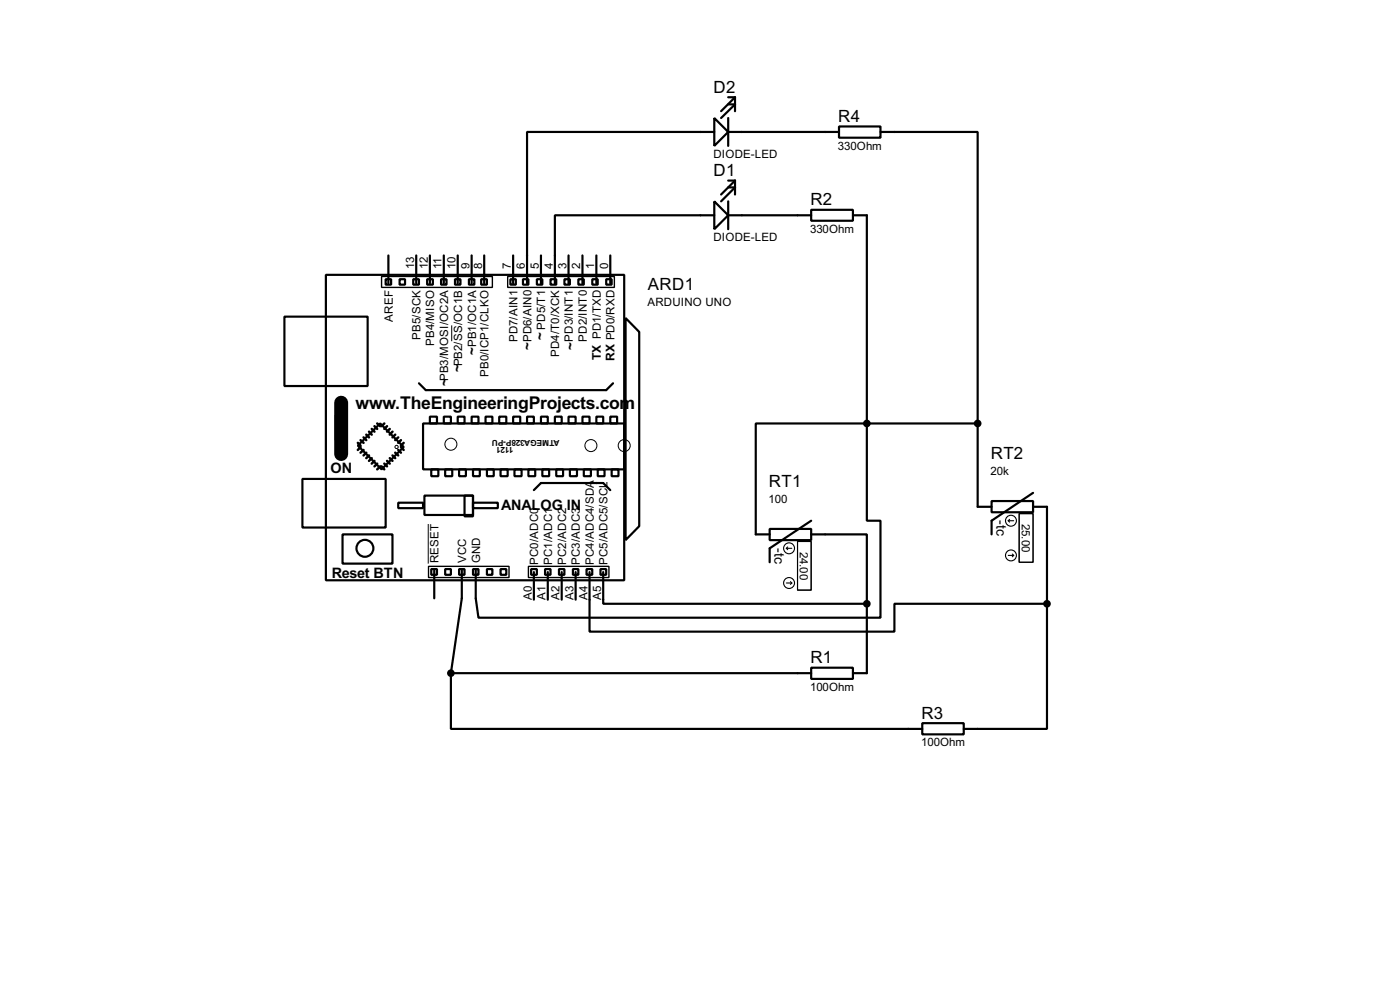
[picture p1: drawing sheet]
<svg xmlns="http://www.w3.org/2000/svg" width="256mm" height="180mm" viewBox="0 0 256 180" stroke-linecap="round" stroke-linejoin="round" font-family="sans-serif">
<g fill="none" stroke="#000" stroke-width=".4">
<path d="M133.4 19.1h1.3l-2.6 2.5M133.4 17.8h1.3M134.7 17.8v2.6M134.7 17.8l-2.6 2.6M130.9 36.9l2.5 2.5-2.5 2.6zM130.9 21.6l2.5 2.6-2.5 2.5zM130.9 39.4h-29.2v12.5M130.9 24.2h-34.3v27.7M133.4 39.4h15.2M133.4 24.2h20.3M133.4 21.6v5.1M133.4 36.9v5.1"/>
<path d="M133.4 34.3h1.3l-2.6 2.6M133.4 33.1h1.3M134.7 33.1l-2.6 2.5M134.7 33.1v2.5M148.6 38.4h7.7v2h-7.7zM153.7 23.2h7.6v2h-7.6zM156.3 39.4h2.5v38.1M161.3 24.2h17.8v53.3M52.1 58h15.3v12.7h-15.3zM59.7 50.3h54.7v55.9h-54.7zM70.7 51.1h1v1h-1zM71.2 46.8v5.1"/>
<path d="M73.2 51.1h1v1h-1zM75.7 51.1h1.1v1h-1.1zM76.3 46.8v5.1M78.3 51.1h1v1h-1zM78.8 46.8v5.1M80.8 51.1h1v1h-1zM81.3 46.8v5.1M83.4 51.1h1v1h-1zM83.9 46.8v5.1M85.9 51.1h1v1h-1zM86.4 46.8v5.1M88.2 51.1h1v1h-1z"/>
<path d="M88.7 46.8v5.1M93.5 51.1h1v1h-1zM94 46.8v5.1M95.8 51.1h1v1h-1zM98.4 51.1h1v1h-1zM99.1 46.8v5.1M100.9 51.1h1v1h-1zM103.4 51.1h1v1h-1zM104.2 46.8v5.1M106 51.1h1v1h-1zM106.7 46.8v5.1M108.5 51.1h1v1h-1z"/>
<path d="M109.3 46.8v5.1M111.1 51.1h1v1h-1zM111.8 46.8v5.1M114.6 58.2l2.5 2.6v35.5l-2.5 2.6zM61.5 76h2.1v4.6h-2.1zM76.8 70.2l1.2 1.2h33.1l1.2-1.2M77.5 77.5h36.9v8.4h-36.9zM78.8 76.3h1.3v1.2h-1.3zM81.3 76.3h1.3v1.2h-1.3zM83.9 76.3h1.2v1.2h-1.2zM86.4 76.3h1.3v1.2h-1.3zM89 76.3h1.2v1.2h-1.2z"/>
<path d="M91.5 76.3h1.3v1.2h-1.3zM94 76.3h1.3v1.2h-1.3zM96.6 76.3h1.2v1.2h-1.2zM99.1 76.3h1.3v1.2h-1.3zM101.7 76.3h1.2v1.2h-1.2zM104.2 76.3h1.3v1.2h-1.3zM106.7 76.3h1.3v1.2h-1.3zM109.3 76.3h1.2v1.2h-1.2zM111.8 76.3h1.3v1.2h-1.3zM158.8 77.5v17.8h2.5v17.8h-73.6l-.5-3.6v-5.1M158.8 77.5h-20.3v20.3h2.5M158.8 77.5h20.3"/>
<path d="M179.1 77.5v15.3h2.6M55.4 87.7h15.3v8.9h-15.3zM62.8 97.8h9.1v5.4h-9.1zM65.6 81.6l4.1-4.1 4.3 4.3-4.1 4.1zM73 92h4.5v1h-4.5zM77.8 90.7h8.9v3.6h-8.9zM79 85.9h1.3v1.3h-1.3zM81.6 85.9h1.3v1.3h-1.3zM84.1 85.9h1.3v1.3h-1.3zM85.1 90.7h1.6v3.8h-1.6zM86.7 85.9h1.2v1.3h-1.2zM86.7 92h4.5v1h-4.5z"/>
<path d="M89.2 85.9h1.3v1.3h-1.3zM91.7 85.9h1.3v1.3h-1.3zM94.3 85.9h1.3v1.3h-1.3zM96.8 85.9h1.3v1.3h-1.3zM97.8 89.7l1.3-1.3h11.4l1.3 1.3M99.4 85.9h1.2v1.3h-1.2zM101.9 85.9h1.3v1.3h-1.3zM104.4 85.9h1.3v1.3h-1.3zM107 85.9h1.3v1.3h-1.3zM109.5 85.9h1.3v1.3h-1.3zM112.1 85.9h1.2v1.3h-1.2zM141 96.8h7.6v2.1h-7.6z"/>
<path d="M148.6 97.8h10.2v12.7M148.6 95.3l-7.6 5.1v2.5M181.7 91.7h7.6v2.1h-7.6zM189.3 92.8h2.5v17.7M189.3 90.2l-7.6 5.1v2.5M79 104.2h1.1v1h-1.1zM79.6 104.4v5.1M81.6 104.2h1v1h-1zM84.1 104.2h1v1h-1zM84.6 104.4v5.1l-2 13.7M86.7 104.2h1v1h-1zM89.2 104.2h1v1h-1z"/>
<path d="M91.7 104.2h1.1v1h-1.1zM97.3 104.2h1.1v1h-1.1zM97.8 104.7v5.1M99.9 104.2h1v1h-1zM100.4 104.7v5.1M102.4 104.2h1v1h-1zM102.9 104.7v5.1M105 104.2h1v1h-1zM105.5 104.7v5.1M107.5 104.2h1v1h-1zM108 104.7v10.9h55.9v-5.1h27.9M110 104.2h1.1v1h-1.1z"/>
<path d="M110.5 104.7v5.8h48.3M158.8 110.5v12.7h-2.5M191.8 110.5v22.9h-15.2M82.6 123.2v10.2h86.4M82.6 123.2h66M148.6 122.2h7.7v2.1h-7.7zM169 132.4h7.6v2h-7.6z"/>
<circle cx="66.8" cy="100.4" r="1.55"/>
</g>
<g fill="none" stroke="#000" stroke-width=".2">
<path d="M146.1 99.1h2.5v8.9h-2.5zM184.7 95.3l.3 .3M184.7 95.3h1M185 95.1l-.3 .2M186.7 94h2.6v8.9h-2.6zM144.1 106.7h1M144.1 100.4l.2 .2M144.1 100.4h1M144.3 100.1l-.2 .3M144.8 106.5l.3 .2M145.1 106.7l-.3 .3M184.7 101.7h1"/>
<path d="M185.5 101.4l.2 .3M185.7 101.7l-.2 .2"/>
<circle cx="185.2" cy="95.3" r="1"/>
<circle cx="144.5" cy="106.7" r="1"/>
<circle cx="144.5" cy="100.4" r="1"/>
<circle cx="185.2" cy="101.7" r="1"/>
</g>
<path d="M62.5 73.7v9.4" fill="none" stroke="#000" stroke-width="2.6"/>
<g fill="none" stroke="#000" stroke-width=".45">
<path d="M67.1 79.6l.5 .5M67.6 79l.5 .6M68.1 78.5l.5 .5M68.6 78l.5 .5M69.1 77.5l.6 .5M70.4 77.5l-.5 .5M70.9 78l-.5 .5M71.4 78.5l-.5 .5M71.9 79l-.5 .6M72.4 79.6l-.5 .5M65.6 81.1l.5 .5M66.1 81.8l-.5 .6"/>
<path d="M66.1 80.6l.5 .5M66.6 82.4l-.5 .5M66.6 80.1l.5 .5M67.1 82.9l-.5 .5M67.6 83.4l-.5 .5M68.1 83.9l-.5 .5M68.6 84.4l-.5 .5M69.1 84.9l-.5 .5M69.7 85.4l-.6 .5M69.9 85.4l.5 .5M70.4 84.9l.5 .5M70.9 84.4l.5 .5"/>
<path d="M71.4 83.9l.5 .5M71.9 83.4l.5 .5M72.4 82.9l.6 .5M73 80.1l-.6 .5M73 82.4l.5 .5M73.5 80.6l-.5 .5M73.5 81.8l.5 .6M74 81.1l-.5 .5"/>
</g>
<g fill="none" stroke="#000" stroke-width=".18">
<path d="M82.8 59.6v2.9M78.5 95.9v7.3"/>
<circle cx="72.6" cy="81.8" r=".3"/>
<circle cx="82.6" cy="81.3" r="1.1"/>
<circle cx="108.2" cy="81.6" r="1.1"/>
<circle cx="114.3" cy="81.6" r="1.1"/>
</g>
<path d="M69.9 50.6h20.3v2h-20.3zM93 50.6h19.6v2h-19.6zM78.5 103.7h14.8v2h-14.8zM96.8 103.7h14.8v2h-14.8z" fill="none" stroke="#000" stroke-width=".25"/>
<g fill="#000" stroke="#000" stroke-width=".4">
<circle cx="158.8" cy="77.5" r=".5"/>
<circle cx="179.1" cy="77.5" r=".5"/>
<circle cx="158.8" cy="110.5" r=".5"/>
<circle cx="191.8" cy="110.5" r=".5"/>
<circle cx="82.6" cy="123.2" r=".5"/>
</g>
<text font-size="3.6" x="65.2" y="74.8">www.TheEngineeringProjects.com</text>
<g font-size="3.5">
<text x="130.7" y="17">D2</text>
<text x="153.6" y="22.4">R4</text>
<text x="130.7" y="32.3">D1</text>
<text x="148.5" y="37.6">R2</text>
<text x="118.7" y="53">ARD1</text>
<text x="181.5" y="84">RT2</text>
<text x="140.9" y="89.1">RT1</text>
<text x="148.5" y="121.4">R1</text>
<text x="168.8" y="131.6">R3</text>
</g>
<g font-size="3">
<text x="60.5" y="86.7">ON</text>
<text x="91.8" y="93.3">ANALOG IN</text>
<text x="60.8" y="105.7">Reset BTN</text>
</g>
<g font-size="2.9">
<text x="182.6" y="95.2" transform="rotate(90 182.6 95.2)">-tc</text>
<text x="141.9" y="100.4" transform="rotate(90 141.9 100.4)">-tc</text>
</g>
<g font-size="2.7">
<text x="87.3" y="65" transform="rotate(-90 87.3 65)">~</text>
<text x="97.5" y="64" transform="rotate(-90 97.5 64)">~</text>
<text x="99.8" y="62.2" transform="rotate(-90 99.8 62.2)">~</text>
<text x="105.3" y="64" transform="rotate(-90 105.3 64)">~</text>
<text x="82.2" y="70.6" transform="rotate(-90 82.2 70.6)">~</text>
<text x="84.6" y="68.1" transform="rotate(-90 84.6 68.1)">~</text>
</g>
<g font-size="2.5">
<text x="110.1" y="65.9" transform="rotate(-90 110.1 65.9)">TX PD1/TXD</text>
<text x="112.6" y="66" transform="rotate(-90 112.6 66)">RX PD0/RXD</text>
</g>
<g font-size="2.4">
<text x="130.7" y="28.9">DIODE-LED</text>
<text x="153.5" y="27.4">330Ohm</text>
<text x="130.7" y="44.1">DIODE-LED</text>
<text x="148.4" y="42.6">330Ohm</text>
<text x="75.8" y="49.3" transform="rotate(-90 75.8 49.3)">13</text>
<text x="78.3" y="49.3" transform="rotate(-90 78.3 49.3)">12</text>
<text x="80.9" y="49.3" transform="rotate(-90 80.9 49.3)">11</text>
<text x="83.4" y="49.3" transform="rotate(-90 83.4 49.3)">10</text>
<text x="86" y="49.3" transform="rotate(-90 86 49.3)">9</text>
<text x="88.3" y="49.3" transform="rotate(-90 88.3 49.3)">8</text>
<text x="93.6" y="49.3" transform="rotate(-90 93.6 49.3)">7</text>
<text x="96.2" y="49.3" transform="rotate(-90 96.2 49.3)">6</text>
<text x="98.7" y="49.3" transform="rotate(-90 98.7 49.3)">5</text>
<text x="101.2" y="49.3" transform="rotate(-90 101.2 49.3)">4</text>
<text x="103.7" y="49.3" transform="rotate(-90 103.7 49.3)">3</text>
<text x="106.3" y="49.3" transform="rotate(-90 106.3 49.3)">2</text>
<text x="108.9" y="49.3" transform="rotate(-90 108.9 49.3)">1</text>
<text x="111.4" y="49.3" transform="rotate(-90 111.4 49.3)">0</text>
<text x="72" y="58.9" transform="rotate(-90 72 58.9)">AREF</text>
<text x="118.6" y="56">ARDUINO UNO</text>
<text x="77.1" y="62.2" transform="rotate(-90 77.1 62.2)">PB5/SCK</text>
<text x="79.6" y="63.3" transform="rotate(-90 79.6 63.3)">PB4/MISO</text>
<text x="87.2" y="63.6" transform="rotate(-90 87.2 63.6)">PB1/OC1A</text>
<text x="94.8" y="62.6" transform="rotate(-90 94.8 62.6)">PD7/AIN1</text>
<text x="97.4" y="62.6" transform="rotate(-90 97.4 62.6)">PD6/AIN0</text>
<text x="99.9" y="60.3" transform="rotate(-90 99.9 60.3)">PD5/T1</text>
<text x="102.5" y="65.3" transform="rotate(-90 102.5 65.3)">PD4/T0/XCK</text>
<text x="105" y="62.5" transform="rotate(-90 105 62.5)">PD3/INT1</text>
<text x="107.5" y="62.5" transform="rotate(-90 107.5 62.5)">PD2/INT0</text>
<text x="82.1" y="69.8" transform="rotate(-90 82.1 69.8)">PB3/MOSI/OC2A</text>
<text x="84.7" y="67.1" transform="rotate(-90 84.7 67.1)">PB2/SS/OC1B</text>
<text x="89.5" y="69" transform="rotate(-90 89.5 69)">PB0/ICP1/CLKO</text>
<text x="181.5" y="86.9">20k</text>
<text x="140.8" y="92">100</text>
<text x="187.2" y="95.9" transform="rotate(90 187.2 95.9)">25.00</text>
<text x="146.6" y="101" transform="rotate(90 146.6 101)">24.00</text>
<text x="80.4" y="103.1" transform="rotate(-90 80.4 103.1)">RESET</text>
<text x="85.4" y="103.1" transform="rotate(-90 85.4 103.1)">VCC</text>
<text x="88" y="103.1" transform="rotate(-90 88 103.1)">GND</text>
<text x="98.6" y="103.4" transform="rotate(-90 98.6 103.4)">PC0/ADC0</text>
<text x="101.2" y="103.4" transform="rotate(-90 101.2 103.4)">PC1/ADC1</text>
<text x="103.7" y="103.4" transform="rotate(-90 103.7 103.4)">PC2/ADC2</text>
<text x="106.3" y="103.4" transform="rotate(-90 106.3 103.4)">PC3/ADC3</text>
<text x="108.8" y="103.4" transform="rotate(-90 108.8 103.4)">PC4/ADC4/SDA</text>
<text x="111.3" y="103.4" transform="rotate(-90 111.3 103.4)">PC5/ADC5/SCL</text>
<text x="97.4" y="109.8" transform="rotate(-90 97.4 109.8)">A0</text>
<text x="100" y="109.8" transform="rotate(-90 100 109.8)">A1</text>
<text x="102.5" y="109.8" transform="rotate(-90 102.5 109.8)">A2</text>
<text x="105.1" y="109.8" transform="rotate(-90 105.1 109.8)">A3</text>
<text x="107.6" y="109.8" transform="rotate(-90 107.6 109.8)">A4</text>
<text x="110.1" y="109.8" transform="rotate(-90 110.1 109.8)">A5</text>
<text x="148.4" y="126.5">100Ohm</text>
<text x="168.8" y="136.6">100Ohm</text>
</g>
<g font-size="1.7">
<text x="94.1" y="81.8" transform="rotate(-180 94.1 81.8)">1121</text>
<text x="102.5" y="80.4" transform="rotate(-180 102.5 80.4)">ATMEGA328P-PU</text>
</g>
</svg>
